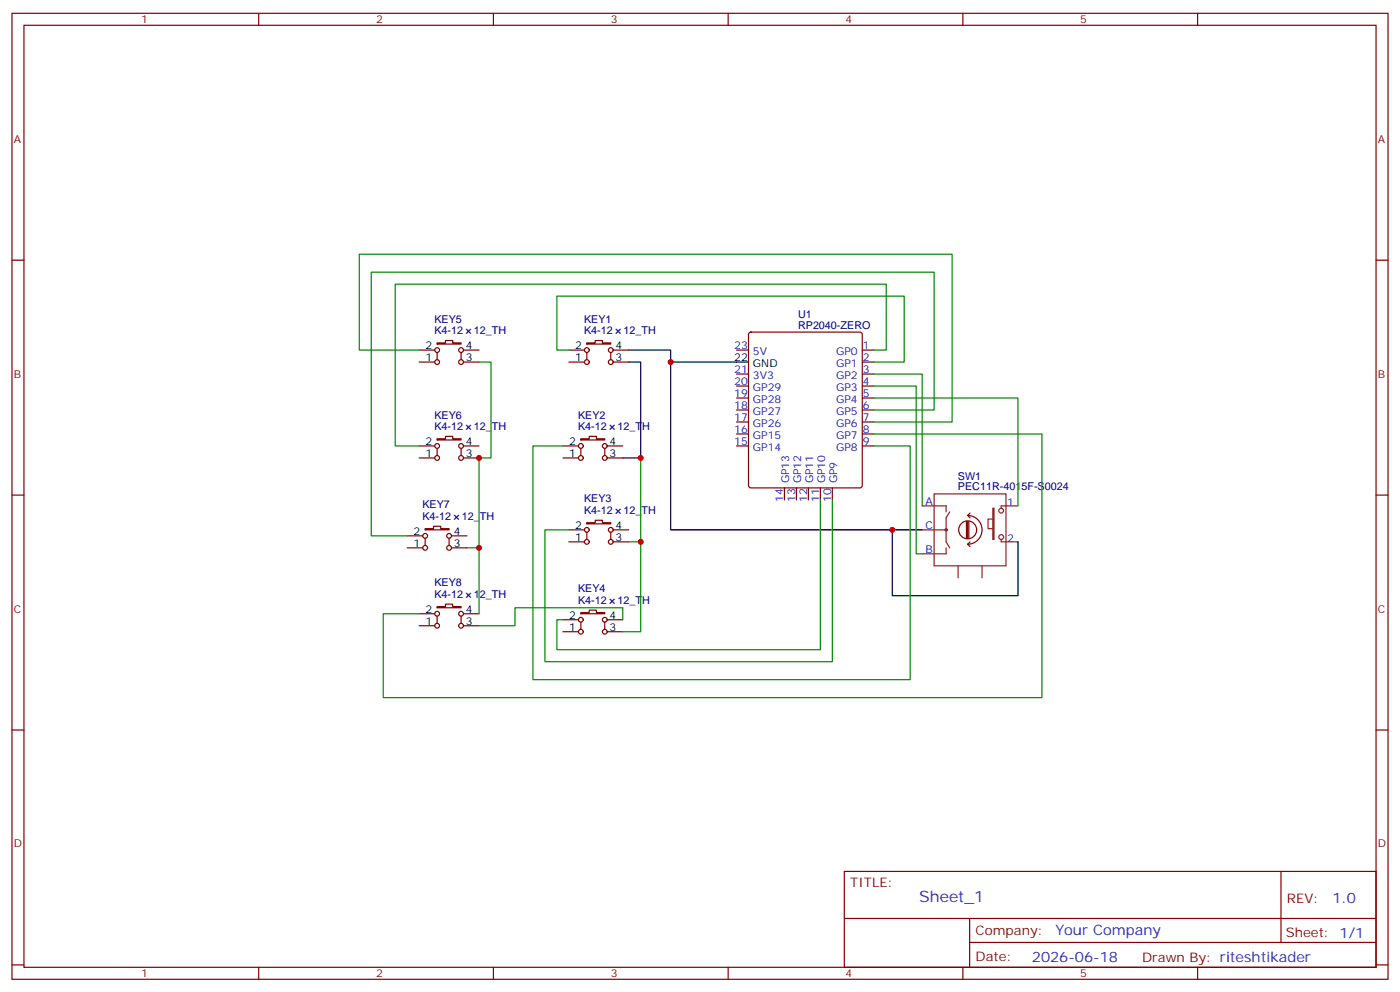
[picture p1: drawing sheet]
<svg xmlns="http://www.w3.org/2000/svg" width="412mm" height="292mm" viewBox="0 0 412 292" stroke-linecap="round" stroke-linejoin="round" font-family="sans-serif">
<g fill="none" stroke="#870000" stroke-width=".35">
<path d="M3.5 3.9h405.4v284.4h-405.4zM7.1 7.4h398.2v277.3h-398.2zM76.2 3.9v3.5M145.3 3.9v3.5M214.5 3.9v3.5M283.6 3.9v3.5M352.8 3.9v3.5M3.5 76.6h3.6M405.3 76.6h3.6M220.7 98l.5-.2h32.1l.5 .2 .2 .5v44.4l-.2 .5-.5 .2h-32.1l-.5-.2-.2-.5v-44.4zM123.5 106.6h4.6M123.5 103h4.6"/>
<path d="M128.8 100.9h2.4v-.7h2.1v.7h2.5v.4h-7zM128.8 103.8v2.1M135.8 103.8v2.1M136.5 106.6h4.6M136.5 103h4.6M167.6 106.6h4.6M167.6 103h4.6M172.9 100.9h2.4v-.7h2.1v.7h2.5v.4h-7zM172.9 103.8v2.1M179.9 103.8v2.1M180.6 106.6h4.6M180.6 103h4.6"/>
<path d="M217 103h3.5M217 110.1h3.5M217 113.6h3.5M217 117.2h3.5M254 106.6h3.5M254 103h3.5M254 110.1h3.5M254 113.6h3.5M254 117.2h3.5M123.5 131.3h4.6M123.5 134.8h4.6M128.8 129.2h2.4v-.8h2.1v.8h2.5v.3h-7z"/>
<path d="M128.8 132v2.1M135.8 132v2.1M136.5 131.3h4.6M136.5 134.8h4.6M165.8 131.3h4.6M165.8 134.8h4.6M171.1 129.2h2.5v-.8h2.1v.8h2.5v.3h-7.1zM171.1 132v2.1M178.2 132v2.1M178.9 131.3h4.5M178.9 134.8h4.5M217 120.7h3.5"/>
<path d="M217 124.2h3.5M217 127.7h3.5M217 131.3h3.5M254 120.7h3.5M254 124.2h3.5M254 127.7h3.5M254 131.3h3.5M3.5 145.7h3.6M119.9 157.7h4.6M125.2 155.6h2.5v-.7h2.1v.7h2.5v.4h-7.1zM125.2 158.4v2.1M132.3 158.4v2.1"/>
<path d="M133 157.7h4.6M167.6 159.5h4.6M167.6 156h4.6M172.9 153.8h2.4v-.7h2.1v.7h2.5v.4h-7zM172.9 156.7v2.1M179.9 156.7v2.1M180.6 159.5h4.6M180.6 156h4.6M231.1 143.6v3.5M234.6 143.6v3.5M238.1 143.6v3.5M241.7 143.6v3.5"/>
<path d="M245.2 143.6v3.5M405.3 145.7h3.6M119.9 161.3h4.6M128.8 178.5h2.4v-.7h2.1v.7h2.5v.4h-7zM133 161.3h4.6M123.5 184.2h4.6M123.5 180.7h4.6M128.8 181.4v2.1M135.8 181.4v2.1M136.5 184.2h4.6M136.5 180.7h4.6M165.8 185.9h4.6"/>
<path d="M165.8 182.4h4.6M171.1 180.3h2.5v-.7h2.1v.7h2.5v.4h-7.1zM171.1 183.1v2.1M178.2 183.1v2.1M178.9 185.9h4.5M178.9 182.4h4.5M3.5 214.9h3.6M405.3 214.9h3.6M248.7 256.5h156.6v28.2h-156.6zM377.3 256.5v20.9M248.7 270.4h156.5M285.6 277.4h119.6"/>
<path d="M285.6 270.4v14.1M3.5 284h3.6M76.2 284.7v3.6M145.3 284.7v3.6M214.5 284.7v3.6M283.6 284.7v3.6M352.8 284.7v3.6M405.3 284h3.6"/>
<circle cx="128.8" cy="106.6" r=".71"/>
<circle cx="128.8" cy="103" r=".71"/>
<circle cx="135.8" cy="106.6" r=".71"/>
<circle cx="135.8" cy="103" r=".71"/>
<circle cx="172.9" cy="103" r=".71"/>
<circle cx="172.9" cy="106.6" r=".71"/>
<circle cx="179.9" cy="106.6" r=".71"/>
<circle cx="179.9" cy="103" r=".71"/>
<circle cx="128.8" cy="134.8" r=".71"/>
<circle cx="128.8" cy="131.3" r=".71"/>
<circle cx="135.8" cy="134.8" r=".71"/>
<circle cx="135.8" cy="131.3" r=".71"/>
<circle cx="171.1" cy="131.3" r=".71"/>
<circle cx="171.1" cy="134.8" r=".71"/>
<circle cx="178.2" cy="131.3" r=".71"/>
<circle cx="178.2" cy="134.8" r=".71"/>
<circle cx="125.2" cy="157.7" r=".71"/>
<circle cx="132.3" cy="157.7" r=".71"/>
<circle cx="172.9" cy="156" r=".71"/>
<circle cx="172.9" cy="159.5" r=".71"/>
<circle cx="179.9" cy="159.5" r=".71"/>
<circle cx="179.9" cy="156" r=".71"/>
<circle cx="125.2" cy="161.3" r=".71"/>
<circle cx="132.3" cy="161.3" r=".71"/>
<circle cx="128.8" cy="184.2" r=".71"/>
<circle cx="128.8" cy="180.7" r=".71"/>
<circle cx="135.8" cy="180.7" r=".71"/>
<circle cx="135.8" cy="184.2" r=".71"/>
<circle cx="171.1" cy="182.4" r=".71"/>
<circle cx="171.1" cy="185.9" r=".71"/>
<circle cx="178.2" cy="182.4" r=".71"/>
<circle cx="178.2" cy="185.9" r=".71"/>
</g>
<path d="M185.2 103h12.4v3.6h22.9M185.2 106.6h3.5v28.2h-5.3M197.6 106.6v49.4h65.2M271.6 156h-8.8v19.4h37.1v-15.9" fill="none" stroke="#000" stroke-width=".35"/>
<g fill="none" stroke="#8c2424" stroke-width=".35">
<path d="M271.6 148.9h7.1v1.8M271.6 156h7.1M275.2 145.4h21.1v21.1h-21.1zM279.8 150.7l-1.1 1.7v7.1l1.1 1.8M292.5 149.6h.3v9.2h-.3zM292.5 152.8h-1.5v2.8h1.5M294.9 158.8v.7h5M299.9 148.9h-5v.7M278.7 161.3v1.7h-7.1M282.2 166.5v3.6M289.3 166.5v3.6"/>
<circle cx="278.7" cy="156" r=".35"/>
<circle cx="294.9" cy="150.3" r=".71"/>
<circle cx="294.9" cy="158.1" r=".71"/>
</g>
<path d="M284.7 153.5v4.9M285 151.7a4.2 4.2 0 0 1 4.3 4.3 4.2 4.2 0 0 1-4.3 4.2M285 153.5v4.9M285 151.7l.8 .7M285.4 153.5v4.9M285.8 159.5l-.8 .7M285.8 151l-.8 .7M287.7 156a2.65 2.65 0 0 0-3.8-2.4 2.65 2.65 0 0 0-.6 4.4 2.65 2.65 0 0 0 4.3-1.3l.1-.6M285 160.2l.8 .7" fill="none" stroke="#850000" stroke-width=".35"/>
<g fill="none" stroke="#008700" stroke-width=".35">
<path d="M123.5 103h-17.7v-28.2h174.7v49.4h-23M141.1 106.6h3.5v28.2h-3.5v26.5M167.6 103h-3.6v-15.8h102.3v19.4h-8.8M257.5 110.1h14.1v38.8M257.5 113.6h12.4v49.4h1.7M257.5 117.2h42.4v31.7M257.5 103h3.6v-19.4h-144.7v47.7h7.1M165.8 131.3h-8.8v68.8h111.1v-68.8h-10.6M188.7 134.8v24.7h-3.5M257.5 120.7h17.7v-40.6h-165.8v77.6h10.5M257.5 127.7h49.4v77.7h-194v-24.7h10.6M188.7 159.5v26.4h-5.3"/>
<path d="M241.7 147.1v44.1h-77.7v-8.8h1.8M245.2 147.1v47.7h-84.7v-38.8h7.1M137.6 161.3h3.5v19.4M183.4 182.4v-3.5h-31.7v5.3h-10.6"/>
</g>
<g fill="#c00">
<circle cx="188.7" cy="134.8" r=".88"/>
<circle cx="188.7" cy="159.5" r=".88"/>
<circle cx="141.1" cy="161.3" r=".88"/>
<circle cx="141.1" cy="134.8" r=".88"/>
<circle cx="262.8" cy="156" r=".88"/>
<circle cx="197.6" cy="106.6" r=".88"/>
</g>
<text font-size="4.6" fill="#00f" x="270.8" y="265.5">Sheet_1</text>
<g font-size="4.2" fill="#00f">
<text x="392.5" y="265.8">1.0</text>
<text x="310.9" y="275.3">Your Company</text>
<text x="304" y="283.1">2026-06-18</text>
</g>
<g font-size="3.9" fill="#800">
<text x="250.5" y="261.1">TITLE:</text>
<text x="379.1" y="265.8">REV:</text>
<text x="287.4" y="275.3">Company:</text>
<text x="378.7" y="275.9">Sheet: 1/1</text>
<text x="287.4" y="283">Date:</text>
<text x="336.4" y="283.1">Draw</text>
<text x="346.6" y="283.1">n By: riteshtikader</text>
</g>
<g font-size="3.2" fill="#800">
<text x="41.6" y="6.9">1</text>
<text x="110.8" y="6.9">2</text>
<text x="179.9" y="6.9">3</text>
<text x="249.1" y="6.9">4</text>
<text x="318.2" y="6.9">5</text>
<text x="4.1" y="42">A</text>
<text x="405.9" y="42">A</text>
<text x="4.1" y="111.2">B</text>
<text x="405.9" y="111.2">B</text>
<text x="4.1" y="180.3">C</text>
<text x="405.9" y="180.3">C</text>
<text x="4.1" y="249.4">D</text>
<text x="405.9" y="249.4">D</text>
<text x="41.6" y="287.7">1</text>
<text x="110.8" y="287.7">2</text>
<text x="179.9" y="287.7">3</text>
<text x="249.1" y="287.7">4</text>
<text x="318.2" y="287.7">5</text>
</g>
<g font-size="3.2" fill="#000080">
<text x="128" y="95">KEY5</text>
<text x="172.1" y="95">KEY1</text>
<text x="235.1" y="93.6">U1</text>
<text x="128" y="98.3">K4-12</text>
<text x="139.6" y="98.3">12_TH</text>
<text x="172.1" y="98.3">K4-12</text>
<text x="183.7" y="98.3">12_TH</text>
<text x="235.1" y="96.7">RP2040-ZERO</text>
<text x="128" y="123.2">KEY6</text>
<text x="170.3" y="123.2">KEY2</text>
<text x="128" y="126.5">K4-12</text>
<text x="139.6" y="126.5">12_TH</text>
<text x="170.3" y="126.5">K4-12</text>
<text x="181.9" y="126.5">12_TH</text>
<text x="282.2" y="141.2">SW1</text>
<text x="124.4" y="149.7">KEY7</text>
<text x="172.1" y="147.9">KEY3</text>
<text x="282.2" y="144.3">PEC11R-4015F-S0024</text>
<text x="124.4" y="153">K4-12</text>
<text x="136.1" y="153">12_TH</text>
<text x="172.1" y="151.2">K4-12</text>
<text x="183.7" y="151.2">12_TH</text>
<text x="128" y="172.6">KEY8</text>
<text x="128" y="175.9">K4-12</text>
<text x="139.6" y="175.9">12_TH</text>
<text x="170.3" y="177.7">K4-12</text>
<text x="170.3" y="174.4">KEY4</text>
<text x="181.9" y="177.7">12_TH</text>
</g>
<g font-size="3.2">
<text x="125.3" y="106.2">1</text>
<text x="125.3" y="102.7">2</text>
<text x="137.2" y="106.2">3</text>
<text x="137.2" y="102.7">4</text>
<text x="169.4" y="106.2">1</text>
<text x="169.4" y="102.7">2</text>
<text x="181.3" y="106.2">3</text>
<text x="181.3" y="102.7">4</text>
<text x="216.3" y="106.2">22</text>
<text x="221.8" y="108">GND</text>
<text x="125.3" y="130.9">2</text>
<text x="137.2" y="130.9">4</text>
<text x="167.7" y="130.9">2</text>
<text x="179.6" y="130.9">4</text>
<text x="125.3" y="134.4">1</text>
<text x="137.2" y="134.4">3</text>
<text x="167.7" y="134.4">1</text>
<text x="179.6" y="134.4">3</text>
<text x="169.4" y="155.6">2</text>
<text x="181.3" y="155.6">4</text>
<text x="121.8" y="160.9">1</text>
<text x="121.8" y="157.4">2</text>
<text x="133.7" y="160.9">3</text>
<text x="133.7" y="157.4">4</text>
<text x="169.4" y="159.1">1</text>
<text x="181.3" y="159.1">3</text>
<text x="125.3" y="183.8">1</text>
<text x="125.3" y="180.3">2</text>
<text x="137.2" y="183.8">3</text>
<text x="137.2" y="180.3">4</text>
<text x="167.7" y="185.6">1</text>
<text x="167.7" y="182.1">2</text>
<text x="179.6" y="185.6">3</text>
<text x="179.6" y="182.1">4</text>
</g>
<g font-size="3.2" fill="#00f">
<text x="216.3" y="102.7">23</text>
<text x="221.8" y="104.5">5V</text>
<text x="246.3" y="104.5">GP0</text>
<text x="246.3" y="108">GP1</text>
<text x="254.2" y="102.7">1</text>
<text x="254.2" y="106.2">2</text>
<text x="216.3" y="113.3">20</text>
<text x="216.3" y="109.7">21</text>
<text x="221.8" y="111.5">3V3</text>
<text x="246.3" y="111.5">GP2</text>
<text x="254.2" y="109.7">3</text>
<text x="254.2" y="113.3">4</text>
<text x="216.3" y="116.8">19</text>
<text x="221.8" y="118.6">GP28</text>
<text x="221.8" y="115">GP29</text>
<text x="246.3" y="115">GP3</text>
<text x="246.3" y="118.6">GP4</text>
<text x="254.2" y="116.8">5</text>
<text x="216.3" y="123.9">17</text>
<text x="216.3" y="120.3">18</text>
<text x="221.8" y="125.6">GP26</text>
<text x="221.8" y="122.1">GP27</text>
<text x="246.3" y="122.1">GP5</text>
<text x="246.3" y="125.6">GP6</text>
<text x="254.2" y="120.3">6</text>
<text x="254.2" y="123.9">7</text>
<text x="216.3" y="130.9">15</text>
<text x="216.3" y="127.4">16</text>
<text x="221.8" y="129.2">GP15</text>
<text x="246.3" y="129.2">GP7</text>
<text x="254.2" y="127.4">8</text>
<text x="254.2" y="130.9">9</text>
<text x="221.8" y="132.7">GP14</text>
<text x="246.3" y="132.7">GP8</text>
<text x="232.5" y="142.3" transform="rotate(-90 232.5 142.3)">GP13</text>
<text x="236" y="142.3" transform="rotate(-90 236 142.3)">GP12</text>
<text x="239.5" y="142.3" transform="rotate(-90 239.5 142.3)">GP11</text>
<text x="243.1" y="142.3" transform="rotate(-90 243.1 142.3)">GP10</text>
<text x="246.6" y="142.3" transform="rotate(-90 246.6 142.3)">GP9</text>
<text x="230.7" y="147.8" transform="rotate(-90 230.7 147.8)">14</text>
<text x="234.2" y="147.8" transform="rotate(-90 234.2 147.8)">13</text>
<text x="237.8" y="147.8" transform="rotate(-90 237.8 147.8)">12</text>
<text x="241.3" y="147.8" transform="rotate(-90 241.3 147.8)">11</text>
<text x="244.8" y="147.8" transform="rotate(-90 244.8 147.8)">10</text>
<text x="272.6" y="148.6">A</text>
<text x="296.7" y="148.9">1</text>
<text x="272.6" y="155.6">C</text>
<text x="296.7" y="159.5">2</text>
<text x="272.6" y="162.7">B</text>
</g>
</svg>
